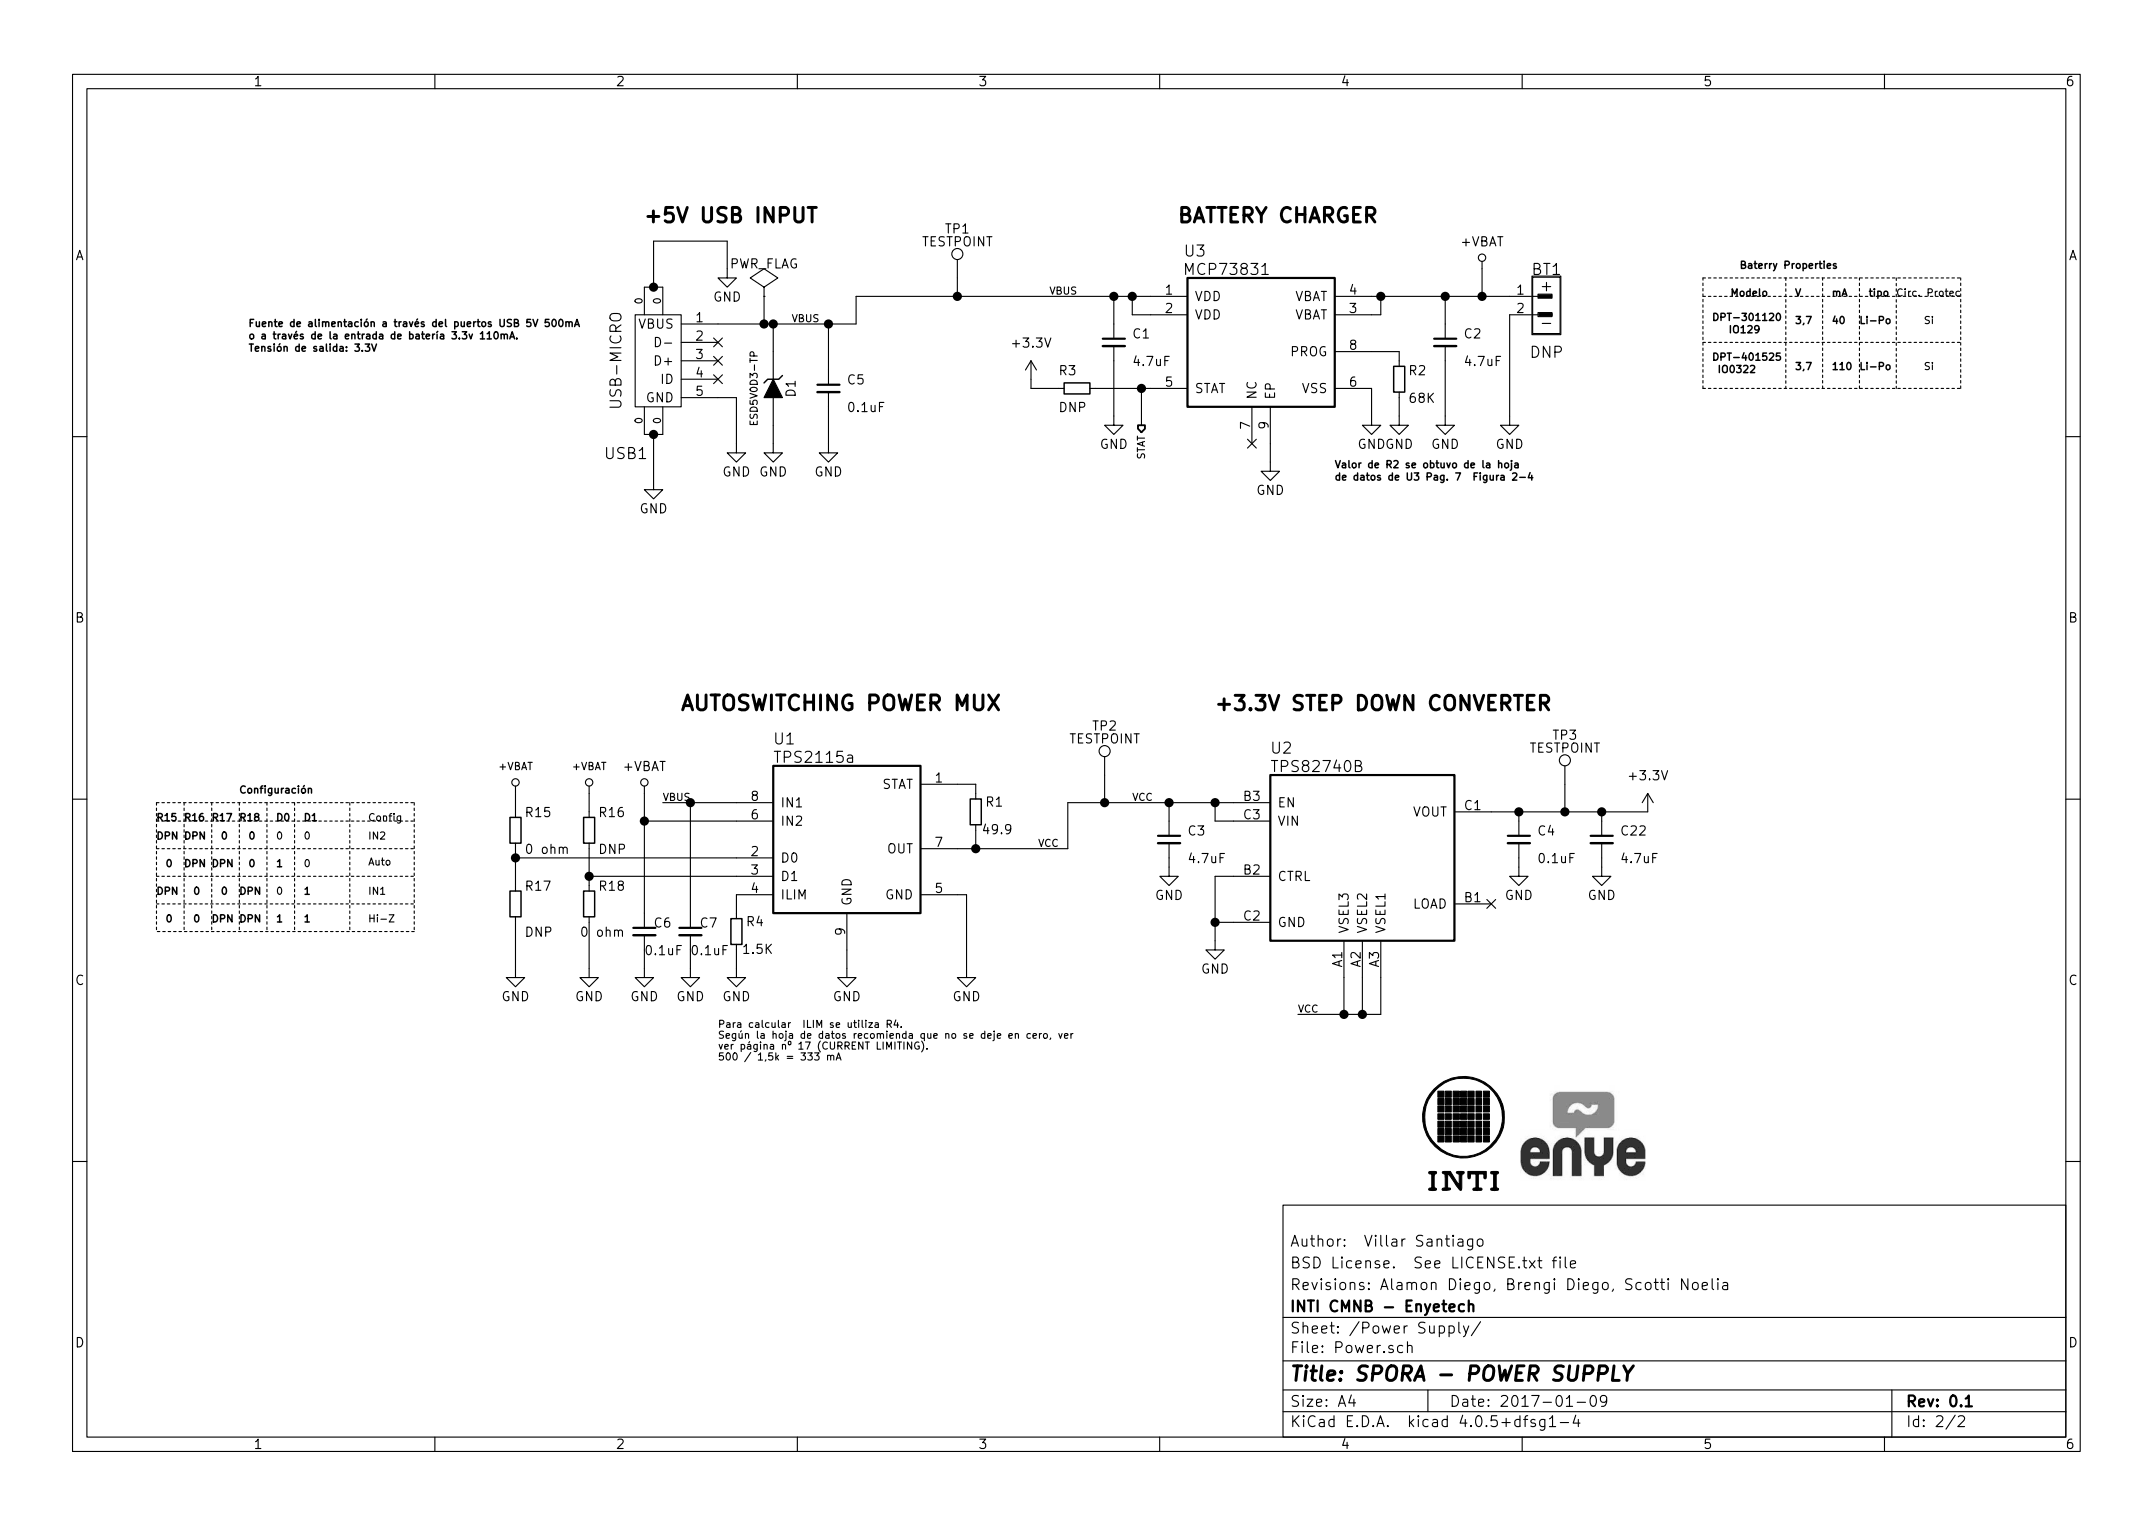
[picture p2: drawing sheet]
EESchema Schematic File Version 2
LIBS:power
LIBS:versionA-cache
EELAYER 25 0
EELAYER END
$Descr A4 11693 8268
encoding utf-8
Sheet 2 2
Title "SPORA - POWER SUPPLY"
Date "2017-01-09"
Rev "0.1"
Comp "INTI CMNB - Enyetech"
Comment1 "Revisions: Alamon Diego, Brengi Diego, Scotti Noelia "
Comment2 "BSD License.  See LICENSE.txt file"
Comment3 "Author:  Villar Santiago"
Comment4 ""
$EndDescr
$Comp
L GND-RESCUE-versionA #PWR040
U 1 1
P 6600 5100
F 0 "#PWR040" H 6600 4850 50  0001 C CNN
F 1 "GND" H 6600 4950 50  0000 C CNN
F 2 "" H 6600 5100 50  0000 C CNN
F 3 "" H 6600 5100 50  0000 C CNN
	1    6600 5100
	1    0    0    -1  
$EndComp
$Comp
L C_Small C4
U 1 1
P 8250 4550
F 0 "C4" H 8350 4600 50  0000 L CNN
F 1 "0.1uF" H 8350 4450 50  0000 L CNN
F 2 "footprints:c_0201" H 8250 4550 50  0001 C CNN
F 3 "" H 8250 4550 50  0000 C CNN
F 4 "0.10uF 10V Ceramic Capacitor X5R 0201" H -2150 3150 50  0001 C CNN "Desc"
F 5 "490-5405-1-ND" H -2150 3150 50  0001 C CNN "digikey#"
F 6 "Murata Electronics North America" H -2150 3150 50  0001 C CNN "manf"
F 7 "GRM033R61A104ME15D" H 8250 4550 60  0001 C CNN "manf#"
	1    8250 4550
	1    0    0    -1  
$EndComp
$Comp
L GND-RESCUE-versionA #PWR041
U 1 1
P 8250 4700
F 0 "#PWR041" H 8250 4450 50  0001 C CNN
F 1 "GND" H 8250 4550 50  0000 C CNN
F 2 "" H 8250 4700 50  0000 C CNN
F 3 "" H 8250 4700 50  0000 C CNN
	1    8250 4700
	1    0    0    -1  
$EndComp
$Comp
L GND-RESCUE-versionA #PWR042
U 1 1
P 6350 4700
F 0 "#PWR042" H 6350 4450 50  0001 C CNN
F 1 "GND" H 6350 4550 50  0000 C CNN
F 2 "" H 6350 4700 50  0000 C CNN
F 3 "" H 6350 4700 50  0000 C CNN
	1    6350 4700
	1    0    0    -1  
$EndComp
$Comp
L +3.3V-RESCUE-versionA #+3.3V043
U 1 1
P 8950 4400
F 0 "#+3.3V043" H 8950 4670 50  0001 C CNN
F 1 "+3.3V" H 8950 4600 50  0000 C CNN
F 2 "" H 9150 4400 50  0000 C CNN
F 3 "" H 9150 4400 50  0000 C CNN
	1    8950 4400
	1    0    0    -1  
$EndComp
$Comp
L GND-RESCUE-versionA #PWR044
U 1 1
P 4600 5250
F 0 "#PWR044" H 4600 5000 50  0001 C CNN
F 1 "GND" H 4600 5100 50  0000 C CNN
F 2 "" H 4600 5250 50  0000 C CNN
F 3 "" H 4600 5250 50  0000 C CNN
	1    4600 5250
	1    0    0    -1  
$EndComp
$Comp
L GND-RESCUE-versionA #PWR045
U 1 1
P 5250 5250
F 0 "#PWR045" H 5250 5000 50  0001 C CNN
F 1 "GND" H 5250 5100 50  0000 C CNN
F 2 "" H 5250 5250 50  0000 C CNN
F 3 "" H 5250 5250 50  0000 C CNN
	1    5250 5250
	1    0    0    -1  
$EndComp
$Comp
L +VBAT #PWR046
U 1 1
P 3500 4300
F 0 "#PWR046" H 3500 4150 50  0001 C CNN
F 1 "+VBAT" H 3500 4450 50  0000 C CNN
F 2 "" H 3500 4300 50  0000 C CNN
F 3 "" H 3500 4300 50  0000 C CNN
	1    3500 4300
	1    0    0    -1  
$EndComp
$Comp
L C_Small C7
U 1 1
P 3750 5050
F 0 "C7" H 3800 5100 50  0000 L CNN
F 1 "0.1uF" H 3750 4950 50  0000 L CNN
F 2 "footprints:c_0201" H 3750 5050 50  0001 C CNN
F 3 "" H 3750 5050 50  0000 C CNN
F 4 "0.10uF 10V Ceramic Capacitor X5R 0201" H -2100 3150 50  0001 C CNN "Desc"
F 5 "490-5405-1-ND" H -2100 3150 50  0001 C CNN "digikey#"
F 6 "Murata Electronics North America" H -2100 3150 50  0001 C CNN "manf"
F 7 "GRM033R61A104ME15D" H 3750 5050 60  0001 C CNN "manf#"
	1    3750 5050
	1    0    0    -1  
$EndComp
$Comp
L GND-RESCUE-versionA #PWR047
U 1 1
P 3750 5250
F 0 "#PWR047" H 3750 5000 50  0001 C CNN
F 1 "GND" H 3750 5100 50  0000 C CNN
F 2 "" H 3750 5250 50  0000 C CNN
F 3 "" H 3750 5250 50  0000 C CNN
	1    3750 5250
	1    0    0    -1  
$EndComp
$Comp
L C_Small C6
U 1 1
P 3500 5050
F 0 "C6" H 3550 5100 50  0000 L CNN
F 1 "0.1uF" H 3500 4950 50  0000 L CNN
F 2 "footprints:c_0201" H 3500 5050 50  0001 C CNN
F 3 "" H 3500 5050 50  0000 C CNN
F 4 "0.10uF 10V Ceramic Capacitor X5R 0201" H -2100 3150 50  0001 C CNN "Desc"
F 5 "490-5405-1-ND" H -2100 3150 50  0001 C CNN "digikey#"
F 6 "Murata Electronics North America" H -2100 3150 50  0001 C CNN "manf"
F 7 "GRM033R61A104ME15D" H 3500 5050 60  0001 C CNN "manf#"
	1    3500 5050
	1    0    0    -1  
$EndComp
$Comp
L GND-RESCUE-versionA #PWR048
U 1 1
P 3500 5250
F 0 "#PWR048" H 3500 5000 50  0001 C CNN
F 1 "GND" H 3500 5100 50  0000 C CNN
F 2 "" H 3500 5250 50  0000 C CNN
F 3 "" H 3500 5250 50  0000 C CNN
	1    3500 5250
	1    0    0    -1  
$EndComp
$Comp
L R_Small R4
U 1 1
P 4000 5050
F 0 "R4" H 3850 5000 50  0000 L CNN
F 1 "1.5K" H 3800 5150 50  0000 L CNN
F 2 "footprints:r_0201" H 4000 5050 50  0001 C CNN
F 3 "" H 4000 5050 50  0000 C CNN
F 4 "RES SMD 1.5K OHM 5% 1/20W 0201 " H -2100 3150 50  0001 C CNN "Desc"
F 5 "311-1.5KNCT-ND " H -2100 3150 50  0001 C CNN "digikey#"
F 6 "Yageo" H -2100 3150 50  0001 C CNN "manf"
F 7 "RC0201JR-071K5L " V 4000 5050 60  0001 C CNN "manf#"
	1    4000 5050
	-1   0    0    1   
$EndComp
$Comp
L GND-RESCUE-versionA #PWR049
U 1 1
P 4000 5250
F 0 "#PWR049" H 4000 5000 50  0001 C CNN
F 1 "GND" H 4000 5100 50  0000 C CNN
F 2 "" H 4000 5250 50  0000 C CNN
F 3 "" H 4000 5250 50  0000 C CNN
	1    4000 5250
	1    0    0    -1  
$EndComp
$Comp
L R_Small R1
U 1 1
P 5300 4400
F 0 "R1" H 5150 4350 50  0000 L CNN
F 1 "49.9" H 5100 4500 50  0000 L CNN
F 2 "footprints:r_0201" H 5300 4400 50  0001 C CNN
F 3 "" H 5300 4400 50  0000 C CNN
F 4 "RES SMD 49.9 OHM 1  1/20W 0201" H -2150 3150 50  0001 C CNN "Desc"
F 5 "P49.9ABCT-ND" H -2150 3150 50  0001 C CNN "digikey#"
F 6 "Panasonic Electronic Components" H -2150 3150 50  0001 C CNN "manf"
F 7 "ERJ-1GEF49R9C" V 5300 4400 60  0001 C CNN "manf#"
	1    5300 4400
	-1   0    0    1   
$EndComp
$Comp
L TPS82740B U2
U 1 1
P 6700 4300
F 0 "U2" H 6900 4550 60  0000 L CNN
F 1 "TPS82740B" H 6900 4450 60  0000 L CNN
F 2 "footprints:TPS82740B" H 6700 4300 60  0001 C CNN
F 3 "" H 6700 4300 60  0000 C CNN
F 4 "DC DC Converter 1 Output 2.6 - 3.3 V 200mA 2.2V - 5.5V Input" H -2150 3150 50  0001 C CNN "Desc"
F 5 "296-37973-1-ND" H -2150 3150 50  0001 C CNN "digikey#"
F 6 "Texas Instruments" H -2150 3150 50  0001 C CNN "manf"
F 7 "TPS82740BSIPT" H 6700 4300 60  0001 C CNN "manf#"
	1    6700 4300
	1    0    0    -1  
$EndComp
Text Notes 6600 3850 0    79   ~ 16
+3.3V STEP DOWN CONVERTER\n
Text Label 3600 4350 0    39   ~ 0
VBUS
Text Label 5750 4600 2    39   ~ 0
VCC
Text Label 6150 4350 0    39   ~ 0
VCC
Text Notes 3700 3850 0    81   ~ 16
AUTOSWITCHING POWER MUX
NoConn ~ 8100 4900
$Comp
L USB-MINI USB1
U 1 1
P 3600 1950
F 0 "USB1" H 3800 1450 60  0000 C CNN
F 1 "USB-MICRO" V 3850 1950 60  0000 C CNN
F 2 "footprints:conn_usb_B_micro_smd" H 3700 1950 60  0001 C CNN
F 3 "" H 3700 1950 60  0000 C CNN
F 4 "USB - micro AB USB 2.0 Receptacle Connector 5 Position Surface Mount" H 2700 500 50  0001 C CNN "Desc"
F 5 "H125279CT-ND " H 2700 500 50  0001 C CNN "digikey#"
F 6 "Hirose Electric Co Ltd" H 2700 500 50  0001 C CNN "manf"
F 7 "ZX62-AB-5PA(31) " H 3600 1950 60  0001 C CNN "manf#"
	1    3600 1950
	-1   0    0    -1  
$EndComp
$Comp
L GND-RESCUE-versionA #PWR050
U 1 1
P 4000 2400
F 0 "#PWR050" H 4000 2150 50  0001 C CNN
F 1 "GND" H 4000 2250 50  0000 C CNN
F 2 "" H 4000 2400 50  0000 C CNN
F 3 "" H 4000 2400 50  0000 C CNN
	1    4000 2400
	1    0    0    -1  
$EndComp
$Comp
L C_Small C1
U 1 1
P 6050 1850
F 0 "C1" H 6150 1900 50  0000 L CNN
F 1 "4.7uF" H 6150 1750 50  0000 L CNN
F 2 "footprints:c_0201" H 6050 1850 50  0001 C CNN
F 3 "" H 6050 1850 50  0000 C CNN
F 4 "4.7uF 6.3V Ceramic Capacitor X5R 0201" H 3350 500 50  0001 C CNN "Desc"
F 5 "490-13230-1-ND" H 3350 500 50  0001 C CNN "digikey#"
F 6 "Murata Electronics North America" H 3350 500 50  0001 C CNN "manf"
F 7 "GRM035R60J475ME15D" H 6050 1850 60  0001 C CNN "manf#"
	1    6050 1850
	1    0    0    -1  
$EndComp
$Comp
L GND-RESCUE-versionA #PWR051
U 1 1
P 6050 2250
F 0 "#PWR051" H 6050 2000 50  0001 C CNN
F 1 "GND" H 6050 2100 50  0000 C CNN
F 2 "" H 6050 2250 50  0000 C CNN
F 3 "" H 6050 2250 50  0000 C CNN
	1    6050 2250
	1    0    0    -1  
$EndComp
$Comp
L C_Small C2
U 1 1
P 7850 1850
F 0 "C2" H 7950 1900 50  0000 L CNN
F 1 "4.7uF" H 7950 1750 50  0000 L CNN
F 2 "footprints:c_0201" H 7850 1850 50  0001 C CNN
F 3 "" H 7850 1850 50  0000 C CNN
F 4 "4.7uF 6.3V Ceramic Capacitor X5R 0201" H 3400 500 50  0001 C CNN "Desc"
F 5 "490-13230-1-ND" H 3400 500 50  0001 C CNN "digikey#"
F 6 "Murata Electronics North America" H 3400 500 50  0001 C CNN "manf"
F 7 "GRM035R60J475ME15D" H 7850 1850 60  0001 C CNN "manf#"
	1    7850 1850
	1    0    0    -1  
$EndComp
$Comp
L GND-RESCUE-versionA #PWR052
U 1 1
P 7850 2250
F 0 "#PWR052" H 7850 2000 50  0001 C CNN
F 1 "GND" H 7850 2100 50  0000 C CNN
F 2 "" H 7850 2250 50  0000 C CNN
F 3 "" H 7850 2250 50  0000 C CNN
	1    7850 2250
	1    0    0    -1  
$EndComp
$Comp
L R_Small R2
U 1 1
P 7600 2050
F 0 "R2" H 7650 2100 50  0000 L CNN
F 1 "68K" H 7650 1950 50  0000 L CNN
F 2 "footprints:r_0201" H 7600 2050 50  0001 C CNN
F 3 "" H 7600 2050 50  0000 C CNN
F 4 "RES SMD 68K OHM 1 1/20W 0201" H 3300 500 50  0001 C CNN "Desc"
F 5 "P68.0KABCT-ND" H 3300 500 50  0001 C CNN "digikey#"
F 6 "Panasonic Electronic Components" H 3300 500 50  0001 C CNN "manf"
F 7 "ERJ-1GEF6802C" H 7600 2050 60  0001 C CNN "manf#"
	1    7600 2050
	1    0    0    -1  
$EndComp
$Comp
L GND-RESCUE-versionA #PWR053
U 1 1
P 7600 2250
F 0 "#PWR053" H 7600 2000 50  0001 C CNN
F 1 "GND" H 7600 2100 50  0000 C CNN
F 2 "" H 7600 2250 50  0000 C CNN
F 3 "" H 7600 2250 50  0000 C CNN
	1    7600 2250
	1    0    0    -1  
$EndComp
$Comp
L GND-RESCUE-versionA #PWR054
U 1 1
P 7450 2250
F 0 "#PWR054" H 7450 2000 50  0001 C CNN
F 1 "GND" H 7450 2100 50  0000 C CNN
F 2 "" H 7450 2250 50  0000 C CNN
F 3 "" H 7450 2250 50  0000 C CNN
	1    7450 2250
	1    0    0    -1  
$EndComp
$Comp
L ZENER-RESCUE-versionA D1
U 1 1
P 4200 2100
F 0 "D1" H 4200 2200 50  0000 C CNN
F 1 "ESD5V0D3-TP" H 4200 2000 39  0000 C CNN
F 2 "footprints:SOD-323" H 4200 2100 50  0001 C CNN
F 3 "" H 4200 2100 50  0000 C CNN
F 4 "TVS DIODE 5VWM 9.8VC SOD323" H 2700 500 50  0001 C CNN "Desc"
F 5 "ESD5V0D3-TPMSCT-ND" H 2700 500 50  0001 C CNN "digikey#"
F 6 "Micro Commercial Co" H 2700 500 50  0001 C CNN "manf"
F 7 "ESD5V0D3-TP" H 4200 2100 60  0001 C CNN "manf#"
	1    4200 2100
	0    1    1    0   
$EndComp
$Comp
L GND-RESCUE-versionA #PWR055
U 1 1
P 4200 2400
F 0 "#PWR055" H 4200 2150 50  0001 C CNN
F 1 "GND" H 4200 2250 50  0000 C CNN
F 2 "" H 4200 2400 50  0000 C CNN
F 3 "" H 4200 2400 50  0000 C CNN
	1    4200 2400
	1    0    0    -1  
$EndComp
$Comp
L GND-RESCUE-versionA #PWR056
U 1 1
P 3550 2600
F 0 "#PWR056" H 3550 2350 50  0001 C CNN
F 1 "GND" H 3550 2450 50  0000 C CNN
F 2 "" H 3550 2600 50  0000 C CNN
F 3 "" H 3550 2600 50  0000 C CNN
	1    3550 2600
	1    0    0    -1  
$EndComp
$Comp
L GND-RESCUE-versionA #PWR057
U 1 1
P 3950 1450
F 0 "#PWR057" H 3950 1200 50  0001 C CNN
F 1 "GND" H 3950 1300 50  0000 C CNN
F 2 "" H 3950 1450 50  0000 C CNN
F 3 "" H 3950 1450 50  0000 C CNN
	1    3950 1450
	1    0    0    -1  
$EndComp
$Comp
L PWR_FLAG #FLG058
U 1 1
P 4150 1600
F 0 "#FLG058" H 4150 1695 50  0001 C CNN
F 1 "PWR_FLAG" H 4150 1780 50  0000 C CNN
F 2 "" H 4150 1600 50  0000 C CNN
F 3 "" H 4150 1600 50  0000 C CNN
	1    4150 1600
	1    0    0    -1  
$EndComp
$Comp
L GND-RESCUE-versionA #PWR059
U 1 1
P 8200 2250
F 0 "#PWR059" H 8200 2000 50  0001 C CNN
F 1 "GND" H 8200 2100 50  0000 C CNN
F 2 "" H 8200 2250 50  0000 C CNN
F 3 "" H 8200 2250 50  0000 C CNN
	1    8200 2250
	1    0    0    -1  
$EndComp
$Comp
L +VBAT #PWR060
U 1 1
P 8050 1450
F 0 "#PWR060" H 8050 1300 50  0001 C CNN
F 1 "+VBAT" H 8050 1600 50  0000 C CNN
F 2 "" H 8050 1450 50  0000 C CNN
F 3 "" H 8050 1450 50  0000 C CNN
	1    8050 1450
	1    0    0    -1  
$EndComp
$Comp
L BAT_CON BT1
U 1 1
P 8400 1650
F 0 "BT1" H 8400 1850 60  0000 C CNN
F 1 "DNP" H 8400 1400 60  0000 C CNN
F 2 "footprints:BAT_CON" H 8400 1650 60  0001 C CNN
F 3 "" H 8400 1650 60  0000 C CNN
F 4 "Pad's  battery." H 8400 1650 60  0001 C CNN "desc"
	1    8400 1650
	1    0    0    -1  
$EndComp
$Comp
L R_Small R3
U 1 1
P 5850 2100
F 0 "R3" V 5750 2000 50  0000 L CNN
F 1 "DNP" V 5950 2000 50  0000 L CNN
F 2 "footprints:r_0201" H 5850 2100 50  0001 C CNN
F 3 "" H 5850 2100 50  0000 C CNN
F 4 "RES SMD 470 OHM 5 1/20W 0201" H 3350 500 50  0001 C CNN "Desc"
F 5 "311-470NCT-ND" H 3350 500 50  0001 C CNN "digikey#"
F 6 "Yageo" H 3350 500 50  0001 C CNN "manf"
F 7 "RC0201JR-07470RL" V 5850 2100 60  0001 C CNN "manf#"
	1    5850 2100
	0    1    1    0   
$EndComp
$Comp
L C_Small C5
U 1 1
P 4500 2100
F 0 "C5" H 4600 2150 50  0000 L CNN
F 1 "0.1uF" H 4600 2000 50  0000 L CNN
F 2 "footprints:c_0201" H 4500 2100 50  0001 C CNN
F 3 "" H 4500 2100 50  0000 C CNN
F 4 "0.10uF 10V Ceramic Capacitor X5R 0201" H 2700 500 50  0001 C CNN "Desc"
F 5 "490-5405-1-ND" H 2700 500 50  0001 C CNN "digikey#"
F 6 "Murata Electronics North America" H 2700 500 50  0001 C CNN "manf"
F 7 "GRM033R61A104ME15D" H 4500 2100 60  0001 C CNN "manf#"
	1    4500 2100
	1    0    0    -1  
$EndComp
$Comp
L MCP73831 U?
U 1 1
P 6850 1800
AR Path="/58700F72" Ref="U?"  Part="1" 
AR Path="/586FE5CB/58700F72" Ref="U3"  Part="1" 
F 0 "U3" H 6550 2250 60  0000 R CNN
F 1 "MCP73831" H 6900 2150 60  0000 R CNN
F 2 "footprints:MCP73821" H 6250 1800 39  0001 C CNN
F 3 "" H 6250 1800 39  0000 C CNN
F 4 "Charger IC Lithium-Ion/Polymer 8-DFN (2x3)" H 3350 500 50  0001 C CNN "Desc"
F 5 "MCP73831-2ACI/MC-ND " H 3350 500 50  0001 C CNN "digikey#"
F 6 "Microchip Technology" H 3350 500 50  0001 C CNN "manf"
F 7 "MCP73831-2ACI/MC" H 6850 1800 60  0001 C CNN "manf#"
	1    6850 1800
	1    0    0    -1  
$EndComp
$Comp
L GND-RESCUE-versionA #PWR061
U 1 1
P 6900 2500
F 0 "#PWR061" H 6900 2250 50  0001 C CNN
F 1 "GND" H 6900 2350 50  0000 C CNN
F 2 "" H 6900 2500 50  0000 C CNN
F 3 "" H 6900 2500 50  0000 C CNN
	1    6900 2500
	1    0    0    -1  
$EndComp
$Comp
L GND-RESCUE-versionA #PWR062
U 1 1
P 4500 2400
F 0 "#PWR062" H 4500 2150 50  0001 C CNN
F 1 "GND" H 4500 2250 50  0000 C CNN
F 2 "" H 4500 2400 50  0000 C CNN
F 3 "" H 4500 2400 50  0000 C CNN
	1    4500 2400
	1    0    0    -1  
$EndComp
$Comp
L +3.3V-RESCUE-versionA #+3.3V063
U 1 1
P 5600 2050
F 0 "#+3.3V063" H 5600 2320 50  0001 C CNN
F 1 "+3.3V" H 5600 2250 50  0000 C CNN
F 2 "" H 5800 2050 50  0000 C CNN
F 3 "" H 5800 2050 50  0000 C CNN
	1    5600 2050
	1    0    0    -1  
$EndComp
Text Label 4300 1750 0    39   ~ 0
VBUS
Text Label 5700 1600 0    39   ~ 0
VBUS
Text Notes 6400 1200 0    79   ~ 16
BATTERY CHARGER
Text Notes 3500 1200 0    79   ~ 16
+5V USB INPUT\n
NoConn ~ 6800 2400
NoConn ~ 3900 1850
NoConn ~ 3900 1950
NoConn ~ 3900 2050
Text Notes 7250 2600 0    39   ~ 8
Valor de R2 se obtuvo de la hoja\nde datos de U3 Pag. 7  Figura 2-4
Text Notes 9450 1450 0    39   ~ 8
Baterry Properties  
Text Notes 9400 1600 0    39   ~ 8
Modelo
Text Notes 9300 1800 0    39   ~ 8
DPT-301120\n   IO129\n
Text Notes 9750 1600 0    39   ~ 8
V\n
Text Notes 9950 1600 0    39   ~ 8
mA\n
Text Notes 9300 2150 0    39   ~ 8
DPT-401525\n IO0322\n\n\n
Text Notes 9750 1750 0    39   ~ 8
3,7\n
Text Notes 9750 2000 0    39   ~ 8
3,7\n
Text Notes 9950 1750 0    39   ~ 8
40
Text Notes 9950 2000 0    39   ~ 8
110
Text Notes 10150 1600 0    39   ~ 8
tipo
Text Notes 10100 1750 0    39   ~ 8
Li-Po\n
Text Notes 10100 2000 0    39   ~ 8
Li-Po\n
Text Notes 1350 1900 0    39   ~ 8
Fuente de alimentación a través del puertos USB 5V 500mA\no a través de la entrada de batería 3.3v 110mA. \nTensión de salida: 3.3V \n
Wire Wire Line
	5800 4350 6700 4350
Wire Wire Line
	7500 5500 7500 5300
Wire Wire Line
	7050 5500 7500 5500
Wire Wire Line
	7400 5300 7400 5500
Wire Wire Line
	7300 5300 7300 5500
Wire Wire Line
	8250 4700 8250 4650
Wire Wire Line
	6700 4450 6600 4450
Wire Wire Line
	6600 4450 6600 4350
Wire Wire Line
	6700 5000 6600 5000
Wire Wire Line
	6600 4750 6600 5100
Wire Wire Line
	6700 4750 6600 4750
Wire Wire Line
	8250 4450 8250 4400
Wire Wire Line
	6350 4700 6350 4650
Wire Wire Line
	6350 4450 6350 4350
Wire Wire Line
	8100 4400 8950 4400
Wire Wire Line
	4600 5150 4600 5250
Wire Wire Line
	5200 4600 5800 4600
Wire Wire Line
	3750 5250 3750 5150
Wire Wire Line
	3500 5250 3500 5150
Wire Wire Line
	4000 5150 4000 5250
Wire Wire Line
	5200 4850 5250 4850
Wire Wire Line
	5200 4250 5300 4250
Wire Wire Line
	5300 4250 5300 4300
Wire Wire Line
	5300 4500 5300 4600
Wire Wire Line
	5250 4850 5250 5250
Wire Wire Line
	4000 4350 3600 4350
Connection ~ 7400 5500
Connection ~ 7300 5500
Connection ~ 6600 4350
Connection ~ 6600 5000
Connection ~ 8250 4400
Connection ~ 5300 4600
Connection ~ 6350 4350
Wire Wire Line
	5800 4600 5800 4350
Wire Wire Line
	3900 2150 4000 2150
Wire Wire Line
	4000 2150 4000 2400
Wire Wire Line
	6050 2250 6050 1950
Wire Wire Line
	6050 1600 6050 1750
Wire Wire Line
	7450 2100 7450 2250
Wire Wire Line
	7450 1700 7500 1700
Wire Wire Line
	7500 1700 7500 1600
Wire Wire Line
	4200 1750 4200 1900
Wire Wire Line
	4200 2400 4200 2300
Wire Wire Line
	6250 1700 6150 1700
Wire Wire Line
	6150 1700 6150 1600
Wire Wire Line
	3500 1550 3600 1550
Wire Wire Line
	3550 1550 3550 1300
Wire Wire Line
	3550 1300 3950 1300
Wire Wire Line
	3950 1300 3950 1450
Wire Wire Line
	3500 2350 3600 2350
Wire Wire Line
	3550 2350 3550 2600
Wire Wire Line
	4150 1600 4150 1750
Wire Wire Line
	6900 2500 6900 2400
Wire Wire Line
	3900 1750 4650 1750
Wire Wire Line
	4650 1600 6250 1600
Wire Wire Line
	7600 1900 7600 1950
Wire Wire Line
	7600 2250 7600 2150
Wire Wire Line
	7850 1750 7850 1600
Wire Wire Line
	7850 2250 7850 1950
Wire Wire Line
	8050 1450 8050 1600
Wire Wire Line
	7450 1600 8200 1600
Wire Wire Line
	6250 2100 5950 2100
Wire Wire Line
	5600 2050 5600 2100
Wire Wire Line
	5600 2100 5750 2100
Wire Wire Line
	6200 2100 6200 2300
Wire Wire Line
	4500 2400 4500 2200
Wire Wire Line
	4500 1750 4500 2000
Connection ~ 6050 1600
Connection ~ 7500 1600
Connection ~ 4200 1750
Connection ~ 6150 1600
Connection ~ 3550 1550
Connection ~ 3550 2350
Connection ~ 4150 1750
Connection ~ 7850 1600
Connection ~ 8050 1600
Connection ~ 6200 2100
Wire Wire Line
	4650 1750 4650 1600
Connection ~ 4500 1750
Wire Notes Line
	9250 1500 10650 1500
Wire Notes Line
	9250 2100 10650 2100
Wire Notes Line
	9250 1600 10650 1600
Wire Notes Line
	9250 1850 10650 1850
Wire Notes Line
	9700 1500 9700 2100
Wire Notes Line
	9900 2100 9900 1500
Wire Notes Line
	10100 2100 10100 1500
Wire Notes Line
	10300 1500 10300 2100
Wire Notes Line
	9250 2100 9250 1500
Text Notes 3900 5750 0    39   ~ 0
Para calcular  ILIM se utiliza R4. \nSegún la hoja de datos recomienda que no se deje en cero, ver \nver página nº 17 (CURRENT LIMITING).\n500 / 1,5k = 333 mA\n
$Comp
L LOGO_INTI G2
U 1 1
P 7950 6150
F 0 "G2" H 7950 5847 60  0001 C CNN
F 1 "LOGO_INTI" H 7950 6453 60  0001 C CNN
F 2 "" H 7950 6150 60  0001 C CNN
F 3 "" H 7950 6150 60  0000 C CNN
	1    7950 6150
	1    0    0    -1  
$EndComp
Wire Notes Line
	10650 2100 10650 1500
Text Notes 10300 1600 0    39   ~ 0
Circ. Protec
Text Notes 10450 1750 0    39   ~ 0
Si\n
Text Notes 10450 2000 0    39   ~ 0
Si\n
$Comp
L R_Small R15
U 1 1
P 2800 4500
F 0 "R15" H 2850 4600 50  0000 L CNN
F 1 "0 ohm" H 2850 4400 50  0000 L CNN
F 2 "footprints:r_0402" H 2800 4500 50  0001 C CNN
F 3 "" H 2800 4500 50  0000 C CNN
F 4 "311-0.0JRCT-ND " H 2800 4500 60  0001 C CNN "digikey#"
F 5 "Yageo" H 2800 4500 60  0001 C CNN "manf"
F 6 "RC0402JR-070RL" H 2800 4500 60  0001 C CNN "manf#"
F 7 "RES SMD 0.0OHM JUMPER 1/16W 0402" H 2800 4500 60  0001 C CNN "Desc"
	1    2800 4500
	1    0    0    -1  
$EndComp
$Comp
L R_Small R17
U 1 1
P 2800 4900
F 0 "R17" H 2850 5000 50  0000 L CNN
F 1 "DNP" H 2850 4750 50  0000 L CNN
F 2 "footprints:r_0402" H 2800 4900 50  0001 C CNN
F 3 "" H 2800 4900 50  0000 C CNN
	1    2800 4900
	1    0    0    -1  
$EndComp
$Comp
L GND-RESCUE-versionA #PWR064
U 1 1
P 2800 5250
F 0 "#PWR064" H 2800 5000 50  0001 C CNN
F 1 "GND" H 2800 5100 50  0000 C CNN
F 2 "" H 2800 5250 50  0000 C CNN
F 3 "" H 2800 5250 50  0000 C CNN
	1    2800 5250
	1    0    0    -1  
$EndComp
$Comp
L +VBAT #PWR065
U 1 1
P 2800 4300
F 0 "#PWR065" H 2800 4250 20  0001 C CNN
F 1 "+VBAT" H 2800 4450 40  0000 C CNN
F 2 "" H 2800 4300 60  0000 C CNN
F 3 "" H 2800 4300 60  0000 C CNN
	1    2800 4300
	1    0    0    -1  
$EndComp
Wire Wire Line
	2800 4400 2800 4300
Wire Wire Line
	2800 4600 2800 4800
Connection ~ 2800 4650
$Comp
L R_Small R16
U 1 1
P 3200 4500
F 0 "R16" H 3250 4600 50  0000 L CNN
F 1 "DNP" H 3250 4400 50  0000 L CNN
F 2 "footprints:r_0402" H 3200 4500 50  0001 C CNN
F 3 "" H 3200 4500 50  0000 C CNN
	1    3200 4500
	1    0    0    -1  
$EndComp
$Comp
L R_Small R18
U 1 1
P 3200 4900
F 0 "R18" H 3250 5000 50  0000 L CNN
F 1 "0 ohm" H 3150 4750 50  0000 L CNN
F 2 "footprints:r_0402" H 3200 4900 50  0001 C CNN
F 3 "" H 3200 4900 50  0000 C CNN
F 4 "311-0.0JRCT-ND " H 3200 4900 60  0001 C CNN "digikey#"
F 5 "Yageo" H 3200 4900 60  0001 C CNN "manf"
F 6 "RC0402JR-070RL" H 3200 4900 60  0001 C CNN "manf#"
F 7 "RES SMD 0.0OHM JUMPER 1/16W 0402" H 3200 4900 60  0001 C CNN "Desc"
	1    3200 4900
	1    0    0    -1  
$EndComp
$Comp
L GND-RESCUE-versionA #PWR066
U 1 1
P 3200 5250
F 0 "#PWR066" H 3200 5000 50  0001 C CNN
F 1 "GND" H 3200 5100 50  0000 C CNN
F 2 "" H 3200 5250 50  0000 C CNN
F 3 "" H 3200 5250 50  0000 C CNN
	1    3200 5250
	1    0    0    -1  
$EndComp
$Comp
L +VBAT #PWR067
U 1 1
P 3200 4300
F 0 "#PWR067" H 3200 4250 20  0001 C CNN
F 1 "+VBAT" H 3200 4450 40  0000 C CNN
F 2 "" H 3200 4300 60  0000 C CNN
F 3 "" H 3200 4300 60  0000 C CNN
	1    3200 4300
	1    0    0    -1  
$EndComp
Wire Wire Line
	3200 4600 3200 4800
Wire Wire Line
	3200 5250 3200 5000
Connection ~ 3200 4750
Wire Wire Line
	4000 4650 2800 4650
Text Notes 1300 4300 0    39   ~ 8
Configuración\n
Text Notes 850  4450 0    39   ~ 8
R15
Text Notes 1500 4450 0    39   ~ 8
D0\n
Text Notes 1650 4450 0    39   ~ 8
D1\n
Text Notes 1000 4450 0    39   ~ 8
R16
Text Notes 1350 4700 0    39   ~ 8
0\n
Text Notes 1000 4700 0    39   ~ 8
DPN\n
Wire Notes Line
	850  4350 2250 4350
Wire Notes Line
	850  4450 2250 4450
Wire Notes Line
	1300 4350 1300 5050
Wire Notes Line
	1450 4350 1450 5050
Wire Notes Line
	1600 4350 1600 5050
Wire Notes Line
	1900 4350 1900 5050
Wire Notes Line
	850  4350 850  5050
Wire Notes Line
	2250 4350 2250 5050
Text Notes 2000 4450 0    39   ~ 0
Config\n
Text Notes 1150 4450 0    39   ~ 8
R17
Text Notes 1300 4450 0    39   ~ 8
R18
Text Notes 1150 4700 0    39   ~ 8
DPN\n
Text Notes 900  4700 0    39   ~ 8
0
Text Notes 1500 4700 0    39   ~ 8
1\n
Wire Notes Line
	2250 5050 850  5050
Text Notes 2000 4750 0    39   ~ 0
Auto\n\n
Wire Notes Line
	850  4600 2250 4600
Wire Notes Line
	850  4750 2250 4750
Wire Notes Line
	850  4900 2250 4900
Text Notes 1650 4700 0    39   ~ 0
0\n
Wire Notes Line
	1150 4350 1150 5050
Wire Notes Line
	1000 4350 1000 5050
Text Notes 1650 4850 0    39   ~ 8
1\n
Text Notes 1500 4850 0    39   ~ 0
0\n
Text Notes 1500 5000 0    39   ~ 8
1\n
Text Notes 1650 5000 0    39   ~ 8
1\n
Text Notes 1500 4550 0    39   ~ 0
0\n
Text Notes 1650 4550 0    39   ~ 0
0\n
Text Notes 850  4550 0    39   ~ 8
DPN\n
Text Notes 1000 4550 0    39   ~ 8
DPN\n
Text Notes 1350 4550 0    39   ~ 8
0\n
Text Notes 1200 4550 0    39   ~ 8
0\n
Text Notes 2000 4550 0    39   ~ 0
IN2\n
Text Notes 2000 4850 0    39   ~ 0
IN1\n
Text Notes 2000 5000 0    39   ~ 0
Hi-Z
Text Notes 900  5000 0    39   ~ 8
0
Text Notes 1050 5000 0    39   ~ 8
0\n
Text Notes 1150 5000 0    39   ~ 8
DPN\n
Text Notes 1300 5000 0    39   ~ 8
DPN\n
Text Notes 850  4850 0    39   ~ 8
DPN\n
Text Notes 1050 4850 0    39   ~ 8
0
Text Notes 1200 4850 0    39   ~ 8
0
Text Notes 1300 4850 0    39   ~ 8
DPN\n
Wire Wire Line
	4000 4750 3200 4750
Text HLabel 6200 2300 3    39   Output ~ 0
STAT
$Comp
L TPS2115a U1
U 1 1
P 4000 4250
F 0 "U1" H 4200 4500 60  0000 L CNN
F 1 "TPS2115a" H 4200 4400 60  0000 L CNN
F 2 "footprints:TPS2115A" H 4000 4250 39  0001 C CNN
F 3 "" H 4000 4250 39  0000 C CNN
F 4 "IC OR CTRLR SRC SELECT 8SON " H 4000 4250 60  0001 C CNN "Desc"
F 5 "296-23394-1-ND" H 4000 4250 60  0001 C CNN "digikey#"
F 6 "Texas Instruments" H 4000 4250 60  0001 C CNN "manf"
F 7 "TPS2115ADRBR" H 4000 4250 60  0001 C CNN "manf#"
	1    4000 4250
	1    0    0    -1  
$EndComp
Wire Wire Line
	3200 4300 3200 4400
Wire Wire Line
	2800 5250 2800 5000
Wire Wire Line
	7450 1900 7600 1900
Wire Wire Line
	4000 4950 4000 4850
Wire Wire Line
	3750 4950 3750 4350
Connection ~ 3750 4350
Wire Wire Line
	3500 4300 3500 4950
Connection ~ 3500 4450
Wire Wire Line
	3500 4450 4000 4450
$Comp
L C_Small C22
U 1 1
P 8700 4550
F 0 "C22" H 8800 4600 50  0000 L CNN
F 1 "4.7uF" H 8800 4450 50  0000 L CNN
F 2 "footprints:c_0201" H 8700 4550 50  0001 C CNN
F 3 "" H 8700 4550 50  0000 C CNN
F 4 "4.7uF 6.3V Ceramic Capacitor X5R 0201" H 4250 3200 50  0001 C CNN "Desc"
F 5 "490-13230-1-ND" H 4250 3200 50  0001 C CNN "digikey#"
F 6 "Murata Electronics North America" H 4250 3200 50  0001 C CNN "manf"
F 7 "GRM035R60J475ME15D" H 8700 4550 60  0001 C CNN "manf#"
	1    8700 4550
	1    0    0    -1  
$EndComp
$Comp
L GND-RESCUE-versionA #PWR068
U 1 1
P 8700 4700
F 0 "#PWR068" H 8700 4450 50  0001 C CNN
F 1 "GND" H 8700 4550 50  0000 C CNN
F 2 "" H 8700 4700 50  0000 C CNN
F 3 "" H 8700 4700 50  0000 C CNN
	1    8700 4700
	1    0    0    -1  
$EndComp
Wire Wire Line
	8700 4450 8700 4400
Connection ~ 8700 4400
Wire Wire Line
	8700 4700 8700 4650
Text Label 7050 5500 0    39   ~ 0
VCC
$Comp
L C_Small C3
U 1 1
P 6350 4550
F 0 "C3" H 6450 4600 50  0000 L CNN
F 1 "4.7uF" H 6450 4450 50  0000 L CNN
F 2 "footprints:c_0201" H 6350 4550 50  0001 C CNN
F 3 "" H 6350 4550 50  0000 C CNN
F 4 "4.7uF 6.3V Ceramic Capacitor X5R 0201" H 1900 3200 50  0001 C CNN "Desc"
F 5 "490-13230-1-ND" H 1900 3200 50  0001 C CNN "digikey#"
F 6 "Murata Electronics North America" H 1900 3200 50  0001 C CNN "manf"
F 7 "GRM035R60J475ME15D" H 6350 4550 60  0001 C CNN "manf#"
	1    6350 4550
	1    0    0    -1  
$EndComp
Wire Wire Line
	8200 2250 8200 1700
$Comp
L TESTPOINT TP1
U 1 1
P 5200 1500
F 0 "TP1" H 5200 1770 50  0000 C CNN
F 1 "TESTPOINT" H 5200 1700 50  0000 C CNN
F 2 "footprints:TESTPOINT" H 5400 1500 50  0001 C CNN
F 3 "" H 5400 1500 50  0000 C CNN
	1    5200 1500
	1    0    0    -1  
$EndComp
Wire Wire Line
	5200 1500 5200 1600
Connection ~ 5200 1600
$Comp
L TESTPOINT TP2
U 1 1
P 6000 4200
F 0 "TP2" H 6000 4470 50  0000 C CNN
F 1 "TESTPOINT" H 6000 4400 50  0000 C CNN
F 2 "footprints:TESTPOINT" H 6200 4200 50  0001 C CNN
F 3 "" H 6200 4200 50  0000 C CNN
	1    6000 4200
	1    0    0    -1  
$EndComp
$Comp
L TESTPOINT TP3
U 1 1
P 8500 4250
F 0 "TP3" H 8500 4520 50  0000 C CNN
F 1 "TESTPOINT" H 8500 4450 50  0000 C CNN
F 2 "footprints:TESTPOINT" H 8700 4250 50  0001 C CNN
F 3 "" H 8700 4250 50  0000 C CNN
	1    8500 4250
	1    0    0    -1  
$EndComp
Wire Wire Line
	6000 4200 6000 4350
Connection ~ 6000 4350
Wire Wire Line
	8500 4250 8500 4400
Connection ~ 8500 4400
$EndSCHEMATC
